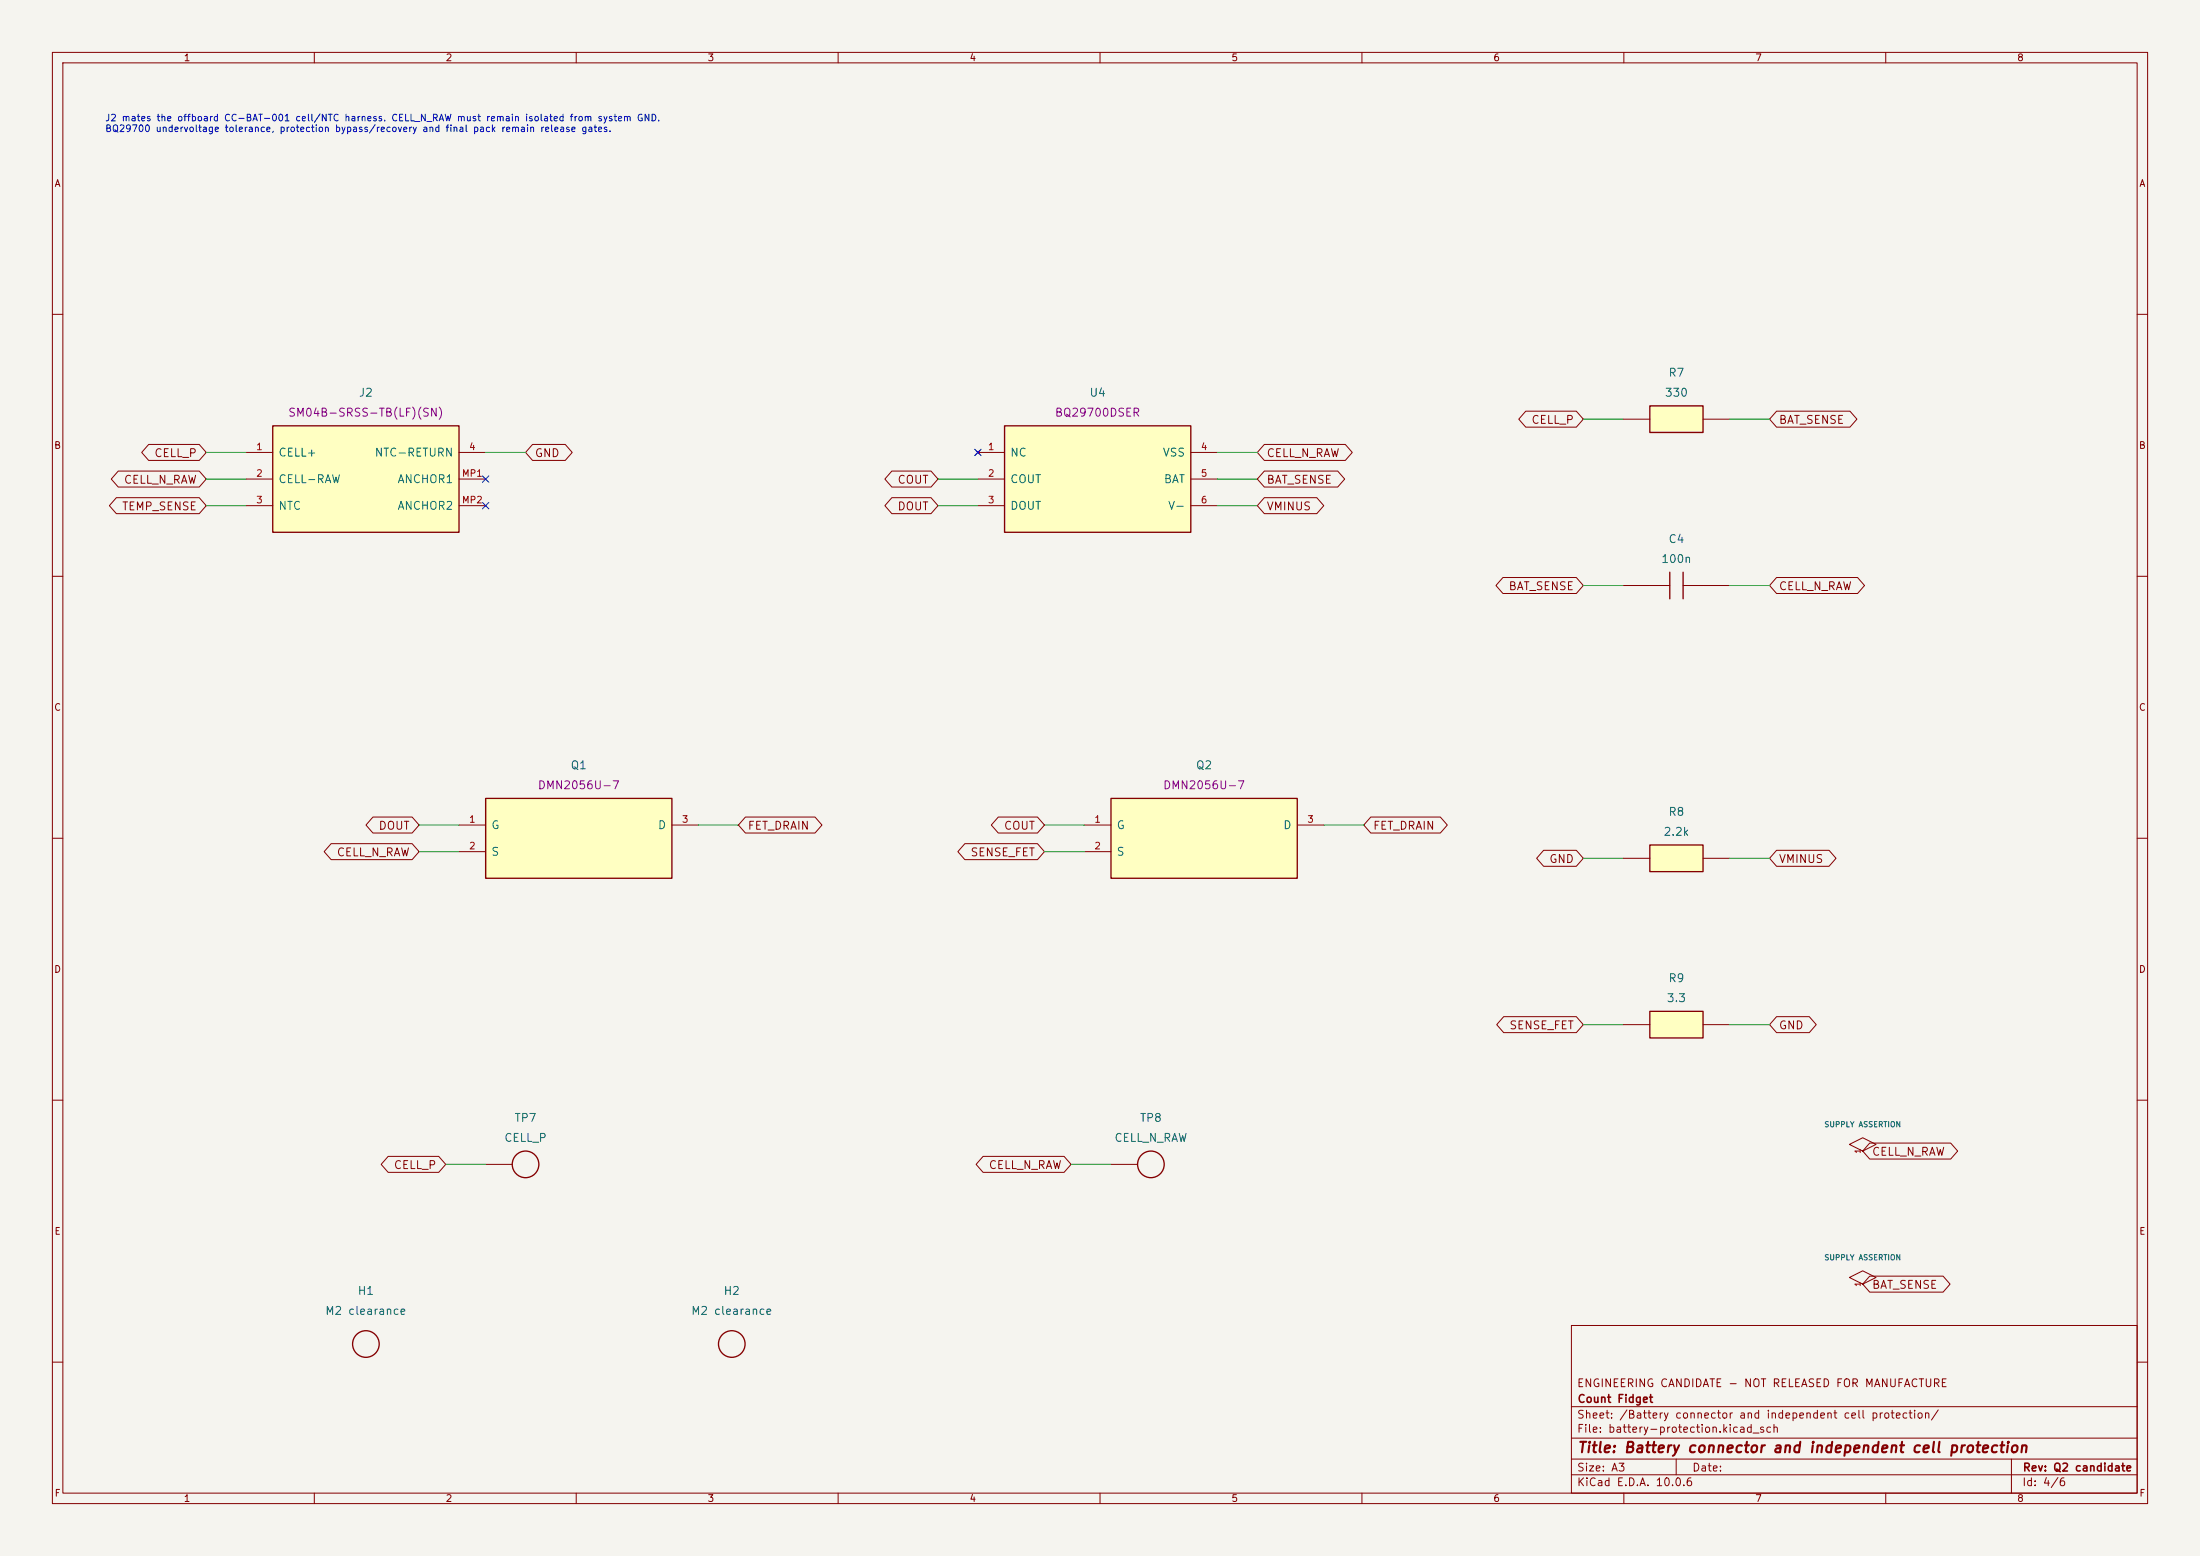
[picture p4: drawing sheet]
(kicad_sch (version 20250114) (generator "eeschema") (generator_version "10.0") (paper "A3") (title_block (title "Battery connector and independent cell protection") (rev "Q2 candidate")
   (company "Count Fidget") (comment 1 "ENGINEERING CANDIDATE - NOT RELEASED FOR MANUFACTURE"))
(lib_symbols (symbol "CountFidgetQ2:J2" (pin_names (offset 1.016))  (exclude_from_sim no) (in_bom yes) (on_board yes)
   (property "Reference" "J" (at 0 13.97 0) (effects (font (size 1.27 1.27)))) (property "Value" "SM04B-SRSS-TB(LF)(SN)" (at 0 -13.97 0) (effects (font (size 1.27 1.27))))
   (property "Footprint" "ClickCounterQ2:Connector_JST_JST_SH_SM04B-SRSS-TB_1x04-1MP_P1.00mm_Horizontal" (at 0 0 0) (effects (font (size 1.27 1.27)) (hide yes)))
   (symbol "J2_0_1" (rectangle (start -17.78 10.16) (end 17.78 -10.16) (stroke (width 0.254) (type default)) (fill (type background)))) (symbol "J2_1_1" (pin passive line (at -22.86 5.08 0) (length 5.08) (name "CELL+" (effects (font (size 1.524 1.524)))) (number "1" (effects (font (size 1.27 1.27)))))(pin passive line (at -22.86 0.0 0) (length 5.08) (name "CELL-RAW" (effects (font (size 1.524 1.524)))) (number "2" (effects (font (size 1.27 1.27)))))(pin passive line (at -22.86 -5.08 0) (length 5.08) (name "NTC" (effects (font (size 1.524 1.524)))) (number "3" (effects (font (size 1.27 1.27)))))(pin passive line (at 22.86 5.08 180) (length 5.08) (name "NTC-RETURN" (effects (font (size 1.524 1.524)))) (number "4" (effects (font (size 1.27 1.27)))))(pin passive line (at 22.86 0.0 180) (length 5.08) (name "ANCHOR1" (effects (font (size 1.524 1.524)))) (number "MP1" (effects (font (size 1.27 1.27)))))(pin passive line (at 22.86 -5.08 180) (length 5.08) (name "ANCHOR2" (effects (font (size 1.524 1.524)))) (number "MP2" (effects (font (size 1.27 1.27)))))))
(symbol "CountFidgetQ2:U4" (pin_names (offset 1.016))  (exclude_from_sim no) (in_bom yes) (on_board yes)
   (property "Reference" "U" (at 0 13.97 0) (effects (font (size 1.27 1.27)))) (property "Value" "BQ29700DSER" (at 0 -13.97 0) (effects (font (size 1.27 1.27))))
   (property "Footprint" "ClickCounterQ2:Package_SON_WSON-6_1.5x1.5mm_P0.5mm" (at 0 0 0) (effects (font (size 1.27 1.27)) (hide yes)))
   (symbol "U4_0_1" (rectangle (start -17.78 10.16) (end 17.78 -10.16) (stroke (width 0.254) (type default)) (fill (type background)))) (symbol "U4_1_1" (pin no_connect line (at -22.86 5.08 0) (length 5.08) (name "NC" (effects (font (size 1.524 1.524)))) (number "1" (effects (font (size 1.27 1.27)))))(pin output line (at -22.86 0.0 0) (length 5.08) (name "COUT" (effects (font (size 1.524 1.524)))) (number "2" (effects (font (size 1.27 1.27)))))(pin output line (at -22.86 -5.08 0) (length 5.08) (name "DOUT" (effects (font (size 1.524 1.524)))) (number "3" (effects (font (size 1.27 1.27)))))(pin power_in line (at 22.86 5.08 180) (length 5.08) (name "VSS" (effects (font (size 1.524 1.524)))) (number "4" (effects (font (size 1.27 1.27)))))(pin power_in line (at 22.86 0.0 180) (length 5.08) (name "BAT" (effects (font (size 1.524 1.524)))) (number "5" (effects (font (size 1.27 1.27)))))(pin input line (at 22.86 -5.08 180) (length 5.08) (name "V-" (effects (font (size 1.524 1.524)))) (number "6" (effects (font (size 1.27 1.27)))))))
(symbol "CountFidgetQ2:Q1" (pin_names (offset 1.016))  (exclude_from_sim no) (in_bom yes) (on_board yes)
   (property "Reference" "Q" (at 0 11.43 0) (effects (font (size 1.27 1.27)))) (property "Value" "DMN2056U-7" (at 0 -11.43 0) (effects (font (size 1.27 1.27))))
   (property "Footprint" "ClickCounterQ2:Package_TO_SOT_SMD_SOT-23" (at 0 0 0) (effects (font (size 1.27 1.27)) (hide yes)))
   (symbol "Q1_0_1" (rectangle (start -17.78 7.62) (end 17.78 -7.62) (stroke (width 0.254) (type default)) (fill (type background)))) (symbol "Q1_1_1" (pin input line (at -22.86 2.54 0) (length 5.08) (name "G" (effects (font (size 1.524 1.524)))) (number "1" (effects (font (size 1.27 1.27)))))(pin passive line (at -22.86 -2.54 0) (length 5.08) (name "S" (effects (font (size 1.524 1.524)))) (number "2" (effects (font (size 1.27 1.27)))))(pin passive line (at 22.86 2.54 180) (length 5.08) (name "D" (effects (font (size 1.524 1.524)))) (number "3" (effects (font (size 1.27 1.27)))))))
(symbol "CountFidgetQ2:Q2" (pin_names (offset 1.016))  (exclude_from_sim no) (in_bom yes) (on_board yes)
   (property "Reference" "Q" (at 0 11.43 0) (effects (font (size 1.27 1.27)))) (property "Value" "DMN2056U-7" (at 0 -11.43 0) (effects (font (size 1.27 1.27))))
   (property "Footprint" "ClickCounterQ2:Package_TO_SOT_SMD_SOT-23" (at 0 0 0) (effects (font (size 1.27 1.27)) (hide yes)))
   (symbol "Q2_0_1" (rectangle (start -17.78 7.62) (end 17.78 -7.62) (stroke (width 0.254) (type default)) (fill (type background)))) (symbol "Q2_1_1" (pin input line (at -22.86 2.54 0) (length 5.08) (name "G" (effects (font (size 1.524 1.524)))) (number "1" (effects (font (size 1.27 1.27)))))(pin passive line (at -22.86 -2.54 0) (length 5.08) (name "S" (effects (font (size 1.524 1.524)))) (number "2" (effects (font (size 1.27 1.27)))))(pin passive line (at 22.86 2.54 180) (length 5.08) (name "D" (effects (font (size 1.524 1.524)))) (number "3" (effects (font (size 1.27 1.27)))))))
(symbol "CountFidgetQ2:R7" (pin_names (offset 1.016) hide) (pin_numbers hide) (exclude_from_sim no) (in_bom yes) (on_board yes)
   (property "Reference" "R" (at 0 6.35 0) (effects (font (size 1.27 1.27)))) (property "Value" "RC0603FR-07330RL" (at 0 -6.35 0) (effects (font (size 1.27 1.27))))
   (property "Footprint" "ClickCounterQ2:Resistor_SMD_R_0603_1608Metric" (at 0 0 0) (effects (font (size 1.27 1.27)) (hide yes)))
   (symbol "R7_0_1" (rectangle (start -5.08 2.54) (end 5.08 -2.54) (stroke (width 0.254) (type default)) (fill (type background)))) (symbol "R7_1_1" (pin passive line (at -10.16 0 0) (length 5.08) (name "1" (effects (font (size 1.524 1.524)))) (number "1" (effects (font (size 1.27 1.27)))))(pin passive line (at 10.16 0 180) (length 5.08) (name "2" (effects (font (size 1.524 1.524)))) (number "2" (effects (font (size 1.27 1.27)))))))
(symbol "CountFidgetQ2:C4" (pin_names (offset 1.016) hide) (pin_numbers hide) (exclude_from_sim no) (in_bom yes) (on_board yes)
   (property "Reference" "C" (at 0 6.35 0) (effects (font (size 1.27 1.27)))) (property "Value" "GRM188R71H104KA93D" (at 0 -6.35 0) (effects (font (size 1.27 1.27))))
   (property "Footprint" "ClickCounterQ2:Capacitor_SMD_C_0603_1608Metric" (at 0 0 0) (effects (font (size 1.27 1.27)) (hide yes)))
   (symbol "C4_0_1" (polyline (pts (xy -1.27 -2.54) (xy -1.27 2.54)) (stroke (width 0.254) (type default)) (fill (type none)))(polyline (pts (xy 1.27 -2.54) (xy 1.27 2.54)) (stroke (width 0.254) (type default)) (fill (type none)))(polyline (pts (xy -5.08 0) (xy -1.27 0)) (stroke (width 0) (type default)) (fill (type none)))(polyline (pts (xy 1.27 0) (xy 5.08 0)) (stroke (width 0) (type default)) (fill (type none)))) (symbol "C4_1_1" (pin passive line (at -10.16 0 0) (length 5.08) (name "1" (effects (font (size 1.524 1.524)))) (number "1" (effects (font (size 1.27 1.27)))))(pin passive line (at 10.16 0 180) (length 5.08) (name "2" (effects (font (size 1.524 1.524)))) (number "2" (effects (font (size 1.27 1.27)))))))
(symbol "CountFidgetQ2:R8" (pin_names (offset 1.016) hide) (pin_numbers hide) (exclude_from_sim no) (in_bom yes) (on_board yes)
   (property "Reference" "R" (at 0 6.35 0) (effects (font (size 1.27 1.27)))) (property "Value" "RC0603FR-072K2L" (at 0 -6.35 0) (effects (font (size 1.27 1.27))))
   (property "Footprint" "ClickCounterQ2:Resistor_SMD_R_0603_1608Metric" (at 0 0 0) (effects (font (size 1.27 1.27)) (hide yes)))
   (symbol "R8_0_1" (rectangle (start -5.08 2.54) (end 5.08 -2.54) (stroke (width 0.254) (type default)) (fill (type background)))) (symbol "R8_1_1" (pin passive line (at -10.16 0 0) (length 5.08) (name "1" (effects (font (size 1.524 1.524)))) (number "1" (effects (font (size 1.27 1.27)))))(pin passive line (at 10.16 0 180) (length 5.08) (name "2" (effects (font (size 1.524 1.524)))) (number "2" (effects (font (size 1.27 1.27)))))))
(symbol "CountFidgetQ2:R9" (pin_names (offset 1.016) hide) (pin_numbers hide) (exclude_from_sim no) (in_bom yes) (on_board yes)
   (property "Reference" "R" (at 0 6.35 0) (effects (font (size 1.27 1.27)))) (property "Value" "RC0603FR-073R3L" (at 0 -6.35 0) (effects (font (size 1.27 1.27))))
   (property "Footprint" "ClickCounterQ2:Resistor_SMD_R_0603_1608Metric" (at 0 0 0) (effects (font (size 1.27 1.27)) (hide yes)))
   (symbol "R9_0_1" (rectangle (start -5.08 2.54) (end 5.08 -2.54) (stroke (width 0.254) (type default)) (fill (type background)))) (symbol "R9_1_1" (pin passive line (at -10.16 0 0) (length 5.08) (name "1" (effects (font (size 1.524 1.524)))) (number "1" (effects (font (size 1.27 1.27)))))(pin passive line (at 10.16 0 180) (length 5.08) (name "2" (effects (font (size 1.524 1.524)))) (number "2" (effects (font (size 1.27 1.27)))))))
(symbol "CountFidgetQ2:TP7" (pin_names (offset 1.016) hide) (pin_numbers hide) (exclude_from_sim no) (in_bom no) (on_board yes)
   (property "Reference" "TP" (at 0 6.35 0) (effects (font (size 1.27 1.27)))) (property "Value" "PCB LAND" (at 0 -6.35 0) (effects (font (size 1.27 1.27))))
   (property "Footprint" "ClickCounterQ2:TestPoint_TestPoint_Pad_D1.5mm" (at 0 0 0) (effects (font (size 1.27 1.27)) (hide yes)))
   (symbol "TP7_0_1" (circle (center 0 0) (radius 2.54) (stroke (width .254) (type default)) (fill (type none)))) (symbol "TP7_1_1" (pin passive line (at -7.62 0 0) (length 5.08) (name "1" (effects (font (size 1.524 1.524)))) (number "1" (effects (font (size 1.27 1.27)))))))
(symbol "CountFidgetQ2:TP8" (pin_names (offset 1.016) hide) (pin_numbers hide) (exclude_from_sim no) (in_bom no) (on_board yes)
   (property "Reference" "TP" (at 0 6.35 0) (effects (font (size 1.27 1.27)))) (property "Value" "PCB LAND" (at 0 -6.35 0) (effects (font (size 1.27 1.27))))
   (property "Footprint" "ClickCounterQ2:TestPoint_TestPoint_Pad_D1.5mm" (at 0 0 0) (effects (font (size 1.27 1.27)) (hide yes)))
   (symbol "TP8_0_1" (circle (center 0 0) (radius 2.54) (stroke (width .254) (type default)) (fill (type none)))) (symbol "TP8_1_1" (pin passive line (at -7.62 0 0) (length 5.08) (name "1" (effects (font (size 1.524 1.524)))) (number "1" (effects (font (size 1.27 1.27)))))))
(symbol "CountFidgetQ2:H1" (pin_names (offset 1.016) hide) (pin_numbers hide) (exclude_from_sim no) (in_bom no) (on_board yes)
   (property "Reference" "H" (at 0 7.62 0) (effects (font (size 1.27 1.27)))) (property "Value" "NPTH" (at 0 -7.62 0) (effects (font (size 1.27 1.27))))
   (property "Footprint" "ClickCounterQ2:MountingHole_MountingHole_2.2mm_M2" (at 0 0 0) (effects (font (size 1.27 1.27)) (hide yes)))
   (symbol "H1_0_1" (circle (center 0 0) (radius 2.54) (stroke (width .254) (type default)) (fill (type none)))) (symbol "H1_1_1" ))
(symbol "CountFidgetQ2:H2" (pin_names (offset 1.016) hide) (pin_numbers hide) (exclude_from_sim no) (in_bom no) (on_board yes)
   (property "Reference" "H" (at 0 7.62 0) (effects (font (size 1.27 1.27)))) (property "Value" "NPTH" (at 0 -7.62 0) (effects (font (size 1.27 1.27))))
   (property "Footprint" "ClickCounterQ2:MountingHole_MountingHole_2.2mm_M2" (at 0 0 0) (effects (font (size 1.27 1.27)) (hide yes)))
   (symbol "H2_0_1" (circle (center 0 0) (radius 2.54) (stroke (width .254) (type default)) (fill (type none)))) (symbol "H2_1_1" ))
(symbol "CountFidgetQ2:SupplyAssertion" (pin_names (offset 0) hide) (exclude_from_sim no) (in_bom no) (on_board no)
 (property "Reference" "#FLG" (at 0 3.81 0) (effects (font (size 1.016 1.016)) (hide yes)))
 (property "Value" "PWR_FLAG" (at 0 3.81 0) (effects (font (size 1.016 1.016))))
 (symbol "SupplyAssertion_0_1" (polyline (pts (xy 0 0) (xy -2.54 1.27) (xy 0 2.54) (xy 2.54 1.27) (xy 0 0)) (stroke (width 0) (type default)) (fill (type none))))
 (symbol "SupplyAssertion_1_1" (pin power_out line (at 0 0 90) (length 0) (name "pwr" (effects (font (size 1.016 1.016)))) (number "1" (effects (font (size 1.016 1.016))))))))
(text "J2 mates the offboard CC-BAT-001 cell/NTC harness. CELL_N_RAW must remain isolated from system GND.\nBQ29700 undervoltage tolerance, protection bypass/recovery and final pack remain release gates." (at 20 22 0) (effects (font (size 1.27 1.27)) (justify left top)))
(symbol (lib_id "CountFidgetQ2:SupplyAssertion") (at 355.6 219.71 0) (unit 1) (exclude_from_sim no) (in_bom no) (on_board no) (dnp no)
   (property "Reference" "#FLG3" (at 355.6 219.71 0) (effects (font (size 1.27 1.27)) (hide yes))) (property "Value" "SUPPLY ASSERTION" (at 355.6 214.63 0) (effects (font (size 1.016 1.016)))) (pin "1"))
   (global_label "CELL_N_RAW" (shape bidirectional) (at 355.6 219.71 0) (effects (font (size 1.524 1.524)) (justify left))
   (property "Intersheetrefs" "${INTERSHEET_REFS}" (at 355.6 219.71 0) (effects (font (size 1.27 1.27)) (hide yes))))
(symbol (lib_id "CountFidgetQ2:SupplyAssertion") (at 355.6 245.11 0) (unit 1) (exclude_from_sim no) (in_bom no) (on_board no) (dnp no)
   (property "Reference" "#FLG4" (at 355.6 245.11 0) (effects (font (size 1.27 1.27)) (hide yes))) (property "Value" "SUPPLY ASSERTION" (at 355.6 240.03 0) (effects (font (size 1.016 1.016)))) (pin "1"))
   (global_label "BAT_SENSE" (shape bidirectional) (at 355.6 245.11 0) (effects (font (size 1.524 1.524)) (justify left))
   (property "Intersheetrefs" "${INTERSHEET_REFS}" (at 355.6 245.11 0) (effects (font (size 1.27 1.27)) (hide yes))))
(symbol (lib_id "CountFidgetQ2:J2") (at 69.85 91.44 0) (unit 1) (exclude_from_sim no) (in_bom yes) (on_board yes) (dnp no) (property "Reference" "J2" (at 69.85 74.93 0) (effects (font (size 1.524 1.524)))) (property "Value" "Battery + NTC" (at 69.85 78.74 0) (effects (font (size 1.524 1.524)) (hide yes)))
   (property "Footprint" "ClickCounterQ2:Connector_JST_JST_SH_SM04B-SRSS-TB_1x04-1MP_P1.00mm_Horizontal" (at 69.85 91.44 0) (effects (font (size 1.27 1.27)) (hide yes))) (property "MPN" "SM04B-SRSS-TB(LF)(SN)" (at 69.85 78.74 0) (effects (font (size 1.524 1.524))))
   (property "Description" "Mating keyed custom pack CC-BAT-001; no bare coin-cell holder" (at 69.85 91.44 0) (effects (font (size 1.27 1.27)) (hide yes))) (pin "1")(pin "2")(pin "3")(pin "4")(pin "MP1")(pin "MP2"))
(wire (pts (xy 46.99 86.36) (xy 39.37 86.36)) (stroke (width 0) (type default)))
(global_label "CELL_P" (shape bidirectional) (at 39.37 86.36 180) (effects (font (size 1.524 1.524)) (justify right))
   (property "Intersheetrefs" "${INTERSHEET_REFS}" (at 39.37 86.36 0) (effects (font (size 1.27 1.27)) (hide yes))))
(wire (pts (xy 46.99 91.44) (xy 39.37 91.44)) (stroke (width 0) (type default)))
(global_label "CELL_N_RAW" (shape bidirectional) (at 39.37 91.44 180) (effects (font (size 1.524 1.524)) (justify right))
   (property "Intersheetrefs" "${INTERSHEET_REFS}" (at 39.37 91.44 0) (effects (font (size 1.27 1.27)) (hide yes))))
(wire (pts (xy 46.99 96.52) (xy 39.37 96.52)) (stroke (width 0) (type default)))
(global_label "TEMP_SENSE" (shape bidirectional) (at 39.37 96.52 180) (effects (font (size 1.524 1.524)) (justify right))
   (property "Intersheetrefs" "${INTERSHEET_REFS}" (at 39.37 96.52 0) (effects (font (size 1.27 1.27)) (hide yes))))
(wire (pts (xy 92.71 86.36) (xy 100.33 86.36)) (stroke (width 0) (type default)))
(global_label "GND" (shape bidirectional) (at 100.33 86.36 0) (effects (font (size 1.524 1.524)) (justify left))
   (property "Intersheetrefs" "${INTERSHEET_REFS}" (at 100.33 86.36 0) (effects (font (size 1.27 1.27)) (hide yes))))
(no_connect (at 92.71 91.44))
(no_connect (at 92.71 96.52))
(symbol (lib_id "CountFidgetQ2:U4") (at 209.55 91.44 0) (unit 1) (exclude_from_sim no) (in_bom yes) (on_board yes) (dnp no) (property "Reference" "U4" (at 209.55 74.93 0) (effects (font (size 1.524 1.524)))) (property "Value" "Cell protector" (at 209.55 78.74 0) (effects (font (size 1.524 1.524)) (hide yes)))
   (property "Footprint" "ClickCounterQ2:Package_SON_WSON-6_1.5x1.5mm_P0.5mm" (at 209.55 91.44 0) (effects (font (size 1.27 1.27)) (hide yes))) (property "MPN" "BQ29700DSER" (at 209.55 78.74 0) (effects (font (size 1.524 1.524))))
   (property "Description" "" (at 209.55 91.44 0) (effects (font (size 1.27 1.27)) (hide yes))) (pin "1")(pin "2")(pin "3")(pin "4")(pin "5")(pin "6"))
(no_connect (at 186.69 86.36))
(wire (pts (xy 186.69 91.44) (xy 179.07 91.44)) (stroke (width 0) (type default)))
(global_label "COUT" (shape bidirectional) (at 179.07 91.44 180) (effects (font (size 1.524 1.524)) (justify right))
   (property "Intersheetrefs" "${INTERSHEET_REFS}" (at 179.07 91.44 0) (effects (font (size 1.27 1.27)) (hide yes))))
(wire (pts (xy 186.69 96.52) (xy 179.07 96.52)) (stroke (width 0) (type default)))
(global_label "DOUT" (shape bidirectional) (at 179.07 96.52 180) (effects (font (size 1.524 1.524)) (justify right))
   (property "Intersheetrefs" "${INTERSHEET_REFS}" (at 179.07 96.52 0) (effects (font (size 1.27 1.27)) (hide yes))))
(wire (pts (xy 232.41 86.36) (xy 240.03 86.36)) (stroke (width 0) (type default)))
(global_label "CELL_N_RAW" (shape bidirectional) (at 240.03 86.36 0) (effects (font (size 1.524 1.524)) (justify left))
   (property "Intersheetrefs" "${INTERSHEET_REFS}" (at 240.03 86.36 0) (effects (font (size 1.27 1.27)) (hide yes))))
(wire (pts (xy 232.41 91.44) (xy 240.03 91.44)) (stroke (width 0) (type default)))
(global_label "BAT_SENSE" (shape bidirectional) (at 240.03 91.44 0) (effects (font (size 1.524 1.524)) (justify left))
   (property "Intersheetrefs" "${INTERSHEET_REFS}" (at 240.03 91.44 0) (effects (font (size 1.27 1.27)) (hide yes))))
(wire (pts (xy 232.41 96.52) (xy 240.03 96.52)) (stroke (width 0) (type default)))
(global_label "VMINUS" (shape bidirectional) (at 240.03 96.52 0) (effects (font (size 1.524 1.524)) (justify left))
   (property "Intersheetrefs" "${INTERSHEET_REFS}" (at 240.03 96.52 0) (effects (font (size 1.27 1.27)) (hide yes))))
(symbol (lib_id "CountFidgetQ2:Q1") (at 110.49 160.02 0) (unit 1) (exclude_from_sim no) (in_bom yes) (on_board yes) (dnp no) (property "Reference" "Q1" (at 110.49 146.05 0) (effects (font (size 1.524 1.524)))) (property "Value" "Discharge FET" (at 110.49 149.86 0) (effects (font (size 1.524 1.524)) (hide yes)))
   (property "Footprint" "ClickCounterQ2:Package_TO_SOT_SMD_SOT-23" (at 110.49 160.02 0) (effects (font (size 1.27 1.27)) (hide yes))) (property "MPN" "DMN2056U-7" (at 110.49 149.86 0) (effects (font (size 1.524 1.524))))
   (property "Description" "" (at 110.49 160.02 0) (effects (font (size 1.27 1.27)) (hide yes))) (pin "1")(pin "2")(pin "3"))
(wire (pts (xy 87.63 157.48) (xy 80.01 157.48)) (stroke (width 0) (type default)))
(global_label "DOUT" (shape bidirectional) (at 80.01 157.48 180) (effects (font (size 1.524 1.524)) (justify right))
   (property "Intersheetrefs" "${INTERSHEET_REFS}" (at 80.01 157.48 0) (effects (font (size 1.27 1.27)) (hide yes))))
(wire (pts (xy 87.63 162.56) (xy 80.01 162.56)) (stroke (width 0) (type default)))
(global_label "CELL_N_RAW" (shape bidirectional) (at 80.01 162.56 180) (effects (font (size 1.524 1.524)) (justify right))
   (property "Intersheetrefs" "${INTERSHEET_REFS}" (at 80.01 162.56 0) (effects (font (size 1.27 1.27)) (hide yes))))
(wire (pts (xy 133.35 157.48) (xy 140.97 157.48)) (stroke (width 0) (type default)))
(global_label "FET_DRAIN" (shape bidirectional) (at 140.97 157.48 0) (effects (font (size 1.524 1.524)) (justify left))
   (property "Intersheetrefs" "${INTERSHEET_REFS}" (at 140.97 157.48 0) (effects (font (size 1.27 1.27)) (hide yes))))
(symbol (lib_id "CountFidgetQ2:Q2") (at 229.87 160.02 0) (unit 1) (exclude_from_sim no) (in_bom yes) (on_board yes) (dnp no) (property "Reference" "Q2" (at 229.87 146.05 0) (effects (font (size 1.524 1.524)))) (property "Value" "Charge FET" (at 229.87 149.86 0) (effects (font (size 1.524 1.524)) (hide yes)))
   (property "Footprint" "ClickCounterQ2:Package_TO_SOT_SMD_SOT-23" (at 229.87 160.02 0) (effects (font (size 1.27 1.27)) (hide yes))) (property "MPN" "DMN2056U-7" (at 229.87 149.86 0) (effects (font (size 1.524 1.524))))
   (property "Description" "" (at 229.87 160.02 0) (effects (font (size 1.27 1.27)) (hide yes))) (pin "1")(pin "2")(pin "3"))
(wire (pts (xy 207.01 157.48) (xy 199.39 157.48)) (stroke (width 0) (type default)))
(global_label "COUT" (shape bidirectional) (at 199.39 157.48 180) (effects (font (size 1.524 1.524)) (justify right))
   (property "Intersheetrefs" "${INTERSHEET_REFS}" (at 199.39 157.48 0) (effects (font (size 1.27 1.27)) (hide yes))))
(wire (pts (xy 207.01 162.56) (xy 199.39 162.56)) (stroke (width 0) (type default)))
(global_label "SENSE_FET" (shape bidirectional) (at 199.39 162.56 180) (effects (font (size 1.524 1.524)) (justify right))
   (property "Intersheetrefs" "${INTERSHEET_REFS}" (at 199.39 162.56 0) (effects (font (size 1.27 1.27)) (hide yes))))
(wire (pts (xy 252.73 157.48) (xy 260.35 157.48)) (stroke (width 0) (type default)))
(global_label "FET_DRAIN" (shape bidirectional) (at 260.35 157.48 0) (effects (font (size 1.524 1.524)) (justify left))
   (property "Intersheetrefs" "${INTERSHEET_REFS}" (at 260.35 157.48 0) (effects (font (size 1.27 1.27)) (hide yes))))
(symbol (lib_id "CountFidgetQ2:R7") (at 320.04 80.01 0) (unit 1) (exclude_from_sim no) (in_bom yes) (on_board yes) (dnp no) (property "Reference" "R7" (at 320.04 71.12 0) (effects (font (size 1.524 1.524)))) (property "Value" "330" (at 320.04 74.92999999999999 0) (effects (font (size 1.524 1.524))))
   (property "Footprint" "ClickCounterQ2:Resistor_SMD_R_0603_1608Metric" (at 320.04 80.01 0) (effects (font (size 1.27 1.27)) (hide yes))) (property "MPN" "RC0603FR-07330RL" (at 320.04 74.92999999999999 0) (effects (font (size 1.524 1.524)) (hide yes)))
   (property "Description" "1%, 0603, 0.1 W" (at 320.04 80.01 0) (effects (font (size 1.27 1.27)) (hide yes))) (pin "1")(pin "2"))
(wire (pts (xy 309.88 80.01) (xy 302.26 80.01)) (stroke (width 0) (type default)))
(global_label "CELL_P" (shape bidirectional) (at 302.26 80.01 180) (effects (font (size 1.524 1.524)) (justify right))
   (property "Intersheetrefs" "${INTERSHEET_REFS}" (at 302.26 80.01 0) (effects (font (size 1.27 1.27)) (hide yes))))
(wire (pts (xy 330.2 80.01) (xy 337.82 80.01)) (stroke (width 0) (type default)))
(global_label "BAT_SENSE" (shape bidirectional) (at 337.82 80.01 0) (effects (font (size 1.524 1.524)) (justify left))
   (property "Intersheetrefs" "${INTERSHEET_REFS}" (at 337.82 80.01 0) (effects (font (size 1.27 1.27)) (hide yes))))
(symbol (lib_id "CountFidgetQ2:C4") (at 320.04 111.76 0) (unit 1) (exclude_from_sim no) (in_bom yes) (on_board yes) (dnp no) (property "Reference" "C4" (at 320.04 102.87 0) (effects (font (size 1.524 1.524)))) (property "Value" "100n" (at 320.04 106.67999999999999 0) (effects (font (size 1.524 1.524))))
   (property "Footprint" "ClickCounterQ2:Capacitor_SMD_C_0603_1608Metric" (at 320.04 111.76 0) (effects (font (size 1.27 1.27)) (hide yes))) (property "MPN" "GRM188R71H104KA93D" (at 320.04 106.67999999999999 0) (effects (font (size 1.524 1.524)) (hide yes)))
   (property "Description" "100 nF, 50 V, X7R" (at 320.04 111.76 0) (effects (font (size 1.27 1.27)) (hide yes))) (pin "1")(pin "2"))
(wire (pts (xy 309.88 111.76) (xy 302.26 111.76)) (stroke (width 0) (type default)))
(global_label "BAT_SENSE" (shape bidirectional) (at 302.26 111.76 180) (effects (font (size 1.524 1.524)) (justify right))
   (property "Intersheetrefs" "${INTERSHEET_REFS}" (at 302.26 111.76 0) (effects (font (size 1.27 1.27)) (hide yes))))
(wire (pts (xy 330.2 111.76) (xy 337.82 111.76)) (stroke (width 0) (type default)))
(global_label "CELL_N_RAW" (shape bidirectional) (at 337.82 111.76 0) (effects (font (size 1.524 1.524)) (justify left))
   (property "Intersheetrefs" "${INTERSHEET_REFS}" (at 337.82 111.76 0) (effects (font (size 1.27 1.27)) (hide yes))))
(symbol (lib_id "CountFidgetQ2:R8") (at 320.04 163.83 0) (unit 1) (exclude_from_sim no) (in_bom yes) (on_board yes) (dnp no) (property "Reference" "R8" (at 320.04 154.94000000000003 0) (effects (font (size 1.524 1.524)))) (property "Value" "2.2k" (at 320.04 158.75000000000003 0) (effects (font (size 1.524 1.524))))
   (property "Footprint" "ClickCounterQ2:Resistor_SMD_R_0603_1608Metric" (at 320.04 163.83 0) (effects (font (size 1.27 1.27)) (hide yes))) (property "MPN" "RC0603FR-072K2L" (at 320.04 158.75000000000003 0) (effects (font (size 1.524 1.524)) (hide yes)))
   (property "Description" "1%, 0603, 0.1 W" (at 320.04 163.83 0) (effects (font (size 1.27 1.27)) (hide yes))) (pin "1")(pin "2"))
(wire (pts (xy 309.88 163.83) (xy 302.26 163.83)) (stroke (width 0) (type default)))
(global_label "GND" (shape bidirectional) (at 302.26 163.83 180) (effects (font (size 1.524 1.524)) (justify right))
   (property "Intersheetrefs" "${INTERSHEET_REFS}" (at 302.26 163.83 0) (effects (font (size 1.27 1.27)) (hide yes))))
(wire (pts (xy 330.2 163.83) (xy 337.82 163.83)) (stroke (width 0) (type default)))
(global_label "VMINUS" (shape bidirectional) (at 337.82 163.83 0) (effects (font (size 1.524 1.524)) (justify left))
   (property "Intersheetrefs" "${INTERSHEET_REFS}" (at 337.82 163.83 0) (effects (font (size 1.27 1.27)) (hide yes))))
(symbol (lib_id "CountFidgetQ2:R9") (at 320.04 195.58 0) (unit 1) (exclude_from_sim no) (in_bom yes) (on_board yes) (dnp no) (property "Reference" "R9" (at 320.04 186.69000000000003 0) (effects (font (size 1.524 1.524)))) (property "Value" "3.3" (at 320.04 190.50000000000003 0) (effects (font (size 1.524 1.524))))
   (property "Footprint" "ClickCounterQ2:Resistor_SMD_R_0603_1608Metric" (at 320.04 195.58 0) (effects (font (size 1.27 1.27)) (hide yes))) (property "MPN" "RC0603FR-073R3L" (at 320.04 190.50000000000003 0) (effects (font (size 1.524 1.524)) (hide yes)))
   (property "Description" "1%, 0603, 0.1 W" (at 320.04 195.58 0) (effects (font (size 1.27 1.27)) (hide yes))) (pin "1")(pin "2"))
(wire (pts (xy 309.88 195.58) (xy 302.26 195.58)) (stroke (width 0) (type default)))
(global_label "SENSE_FET" (shape bidirectional) (at 302.26 195.58 180) (effects (font (size 1.524 1.524)) (justify right))
   (property "Intersheetrefs" "${INTERSHEET_REFS}" (at 302.26 195.58 0) (effects (font (size 1.27 1.27)) (hide yes))))
(wire (pts (xy 330.2 195.58) (xy 337.82 195.58)) (stroke (width 0) (type default)))
(global_label "GND" (shape bidirectional) (at 337.82 195.58 0) (effects (font (size 1.524 1.524)) (justify left))
   (property "Intersheetrefs" "${INTERSHEET_REFS}" (at 337.82 195.58 0) (effects (font (size 1.27 1.27)) (hide yes))))
(symbol (lib_id "CountFidgetQ2:TP7") (at 100.33 222.25 0) (unit 1) (exclude_from_sim no) (in_bom no) (on_board yes) (dnp no) (property "Reference" "TP7" (at 100.33 213.36 0) (effects (font (size 1.524 1.524)))) (property "Value" "CELL_P" (at 100.33 217.17000000000002 0) (effects (font (size 1.524 1.524))))
   (property "Footprint" "ClickCounterQ2:TestPoint_TestPoint_Pad_D1.5mm" (at 100.33 222.25 0) (effects (font (size 1.27 1.27)) (hide yes))) (property "MPN" "PCB LAND" (at 100.33 217.17000000000002 0) (effects (font (size 1.524 1.524)) (hide yes)))
   (property "Description" "Not a fitted component; pogo contact after assembly" (at 100.33 222.25 0) (effects (font (size 1.27 1.27)) (hide yes))) (pin "1"))
(wire (pts (xy 92.71 222.25) (xy 85.09 222.25)) (stroke (width 0) (type default)))
(global_label "CELL_P" (shape bidirectional) (at 85.09 222.25 180) (effects (font (size 1.524 1.524)) (justify right))
   (property "Intersheetrefs" "${INTERSHEET_REFS}" (at 85.09 222.25 0) (effects (font (size 1.27 1.27)) (hide yes))))
(symbol (lib_id "CountFidgetQ2:TP8") (at 219.71 222.25 0) (unit 1) (exclude_from_sim no) (in_bom no) (on_board yes) (dnp no) (property "Reference" "TP8" (at 219.71 213.36 0) (effects (font (size 1.524 1.524)))) (property "Value" "CELL_N_RAW" (at 219.71 217.17000000000002 0) (effects (font (size 1.524 1.524))))
   (property "Footprint" "ClickCounterQ2:TestPoint_TestPoint_Pad_D1.5mm" (at 219.71 222.25 0) (effects (font (size 1.27 1.27)) (hide yes))) (property "MPN" "PCB LAND" (at 219.71 217.17000000000002 0) (effects (font (size 1.524 1.524)) (hide yes)))
   (property "Description" "Not a fitted component; pogo contact after assembly" (at 219.71 222.25 0) (effects (font (size 1.27 1.27)) (hide yes))) (pin "1"))
(wire (pts (xy 212.09 222.25) (xy 204.47 222.25)) (stroke (width 0) (type default)))
(global_label "CELL_N_RAW" (shape bidirectional) (at 204.47 222.25 180) (effects (font (size 1.524 1.524)) (justify right))
   (property "Intersheetrefs" "${INTERSHEET_REFS}" (at 204.47 222.25 0) (effects (font (size 1.27 1.27)) (hide yes))))
(symbol (lib_id "CountFidgetQ2:H1") (at 69.85 256.54 0) (unit 1) (exclude_from_sim no) (in_bom no) (on_board yes) (dnp no) (property "Reference" "H1" (at 69.85 246.38000000000002 0) (effects (font (size 1.524 1.524)))) (property "Value" "M2 clearance" (at 69.85 250.19000000000003 0) (effects (font (size 1.524 1.524))))
   (property "Footprint" "ClickCounterQ2:MountingHole_MountingHole_2.2mm_M2" (at 69.85 256.54 0) (effects (font (size 1.27 1.27)) (hide yes))) (property "MPN" "NPTH" (at 69.85 250.19000000000003 0) (effects (font (size 1.524 1.524)) (hide yes)))
   (property "Description" "Unplated mechanical hole; not fitted" (at 69.85 256.54 0) (effects (font (size 1.27 1.27)) (hide yes))))

(symbol (lib_id "CountFidgetQ2:H2") (at 139.7 256.54 0) (unit 1) (exclude_from_sim no) (in_bom no) (on_board yes) (dnp no) (property "Reference" "H2" (at 139.7 246.38000000000002 0) (effects (font (size 1.524 1.524)))) (property "Value" "M2 clearance" (at 139.7 250.19000000000003 0) (effects (font (size 1.524 1.524))))
   (property "Footprint" "ClickCounterQ2:MountingHole_MountingHole_2.2mm_M2" (at 139.7 256.54 0) (effects (font (size 1.27 1.27)) (hide yes))) (property "MPN" "NPTH" (at 139.7 250.19000000000003 0) (effects (font (size 1.524 1.524)) (hide yes)))
   (property "Description" "Unplated mechanical hole; not fitted" (at 139.7 256.54 0) (effects (font (size 1.27 1.27)) (hide yes)))))
